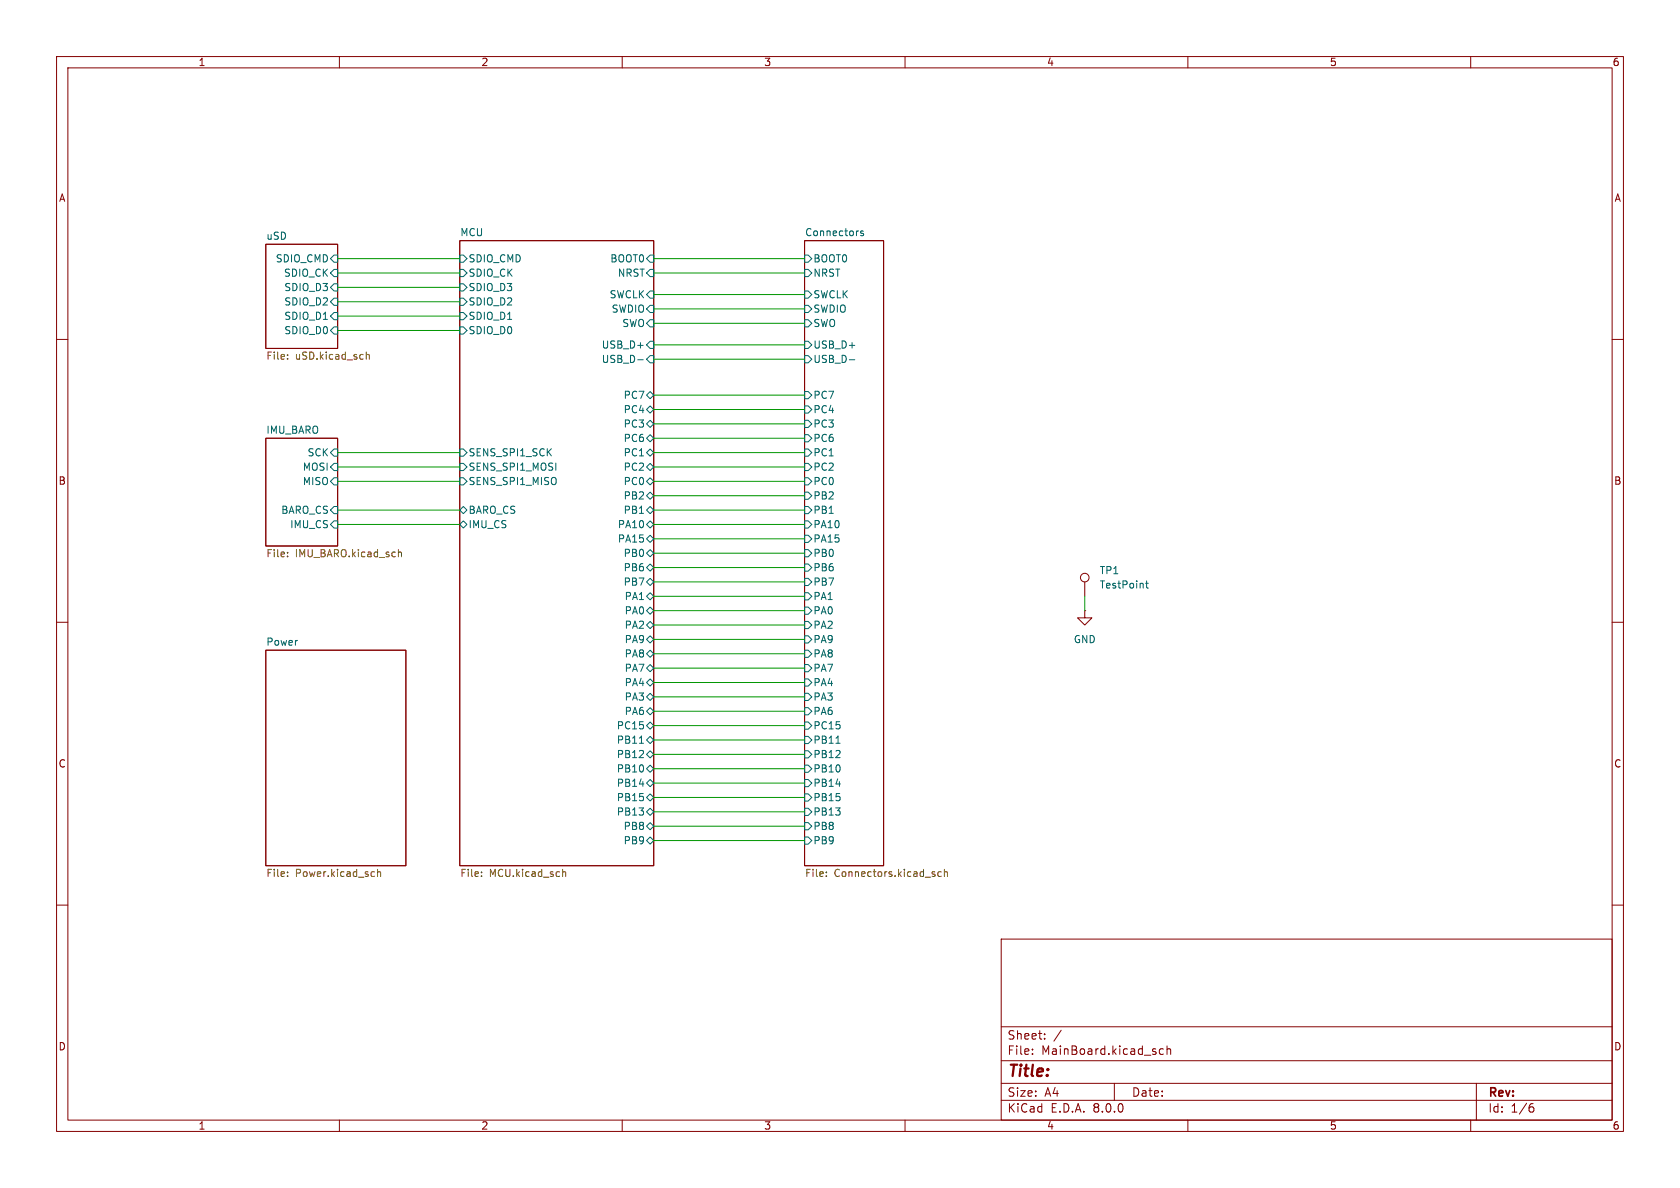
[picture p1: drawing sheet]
<svg xmlns="http://www.w3.org/2000/svg" width="297mm" height="210mm" viewBox="0 0 297 210" stroke-linecap="round" stroke-linejoin="round" font-family="sans-serif">
<g fill="none" stroke="#840000" stroke-width=".18">
<path d="M10 10h277v190h-277zM12 12h273v186h-273zM60 10v2M110 10v2M160 10v2M210 10v2M260 10v2M10 60h2M47 43.2h12.7v18.4h-12.7zM81.3 42.5h34.3v110.5h-34.3zM142.2 42.5h14v110.5h-14zM285 60h2"/>
<path d="M47 77.5h12.7v19h-12.7zM10 110h2M47 114.9h24.8v38.1h-24.8zM191.8 108v1.2h1.2l-1.2 1.3-1.3-1.3h1.3M191.8 108h.1M191.8 102.9v2.5M285 110h2M10 160h2M285 160h2M177 166h108v32h-108zM60 198v2M110 198v2"/>
<path d="M160 198v2M177 194.5h108M177 191.5h108M177 187.5h108M177 181.5h108M182.5 186.3v.1M182.5 185.5v.1M184.7 183.6v.1M184.7 182.8v.1M187.6 182.1l-1.3 2M197 191.5v3M205.7 185.5l-.5-.1-.2 .3v.4l.1 .2h.6"/>
<path d="M206.3 185.5l.2-.1 .4 .1 .1 .9M206.3 184.9v1.5M210 198v2M260 198v2M261 191.5v6.5M270.6 195.7h.3l.3 .3-.1 .5-.5 .1M271 195.1l-.4 .1"/>
<circle cx="191.8" cy="102.1" r=".76"/>
</g>
<g fill="none" stroke="#006464" stroke-width=".18">
<path d="M59.1 52.7h.6v1.3h-.6l-.7-.7zM59.1 45.1h.6v1.3h-.6l-.7-.7zM59.1 57.8h.6v1.3h-.6l-.7-.7zM59.1 55.2h.6v1.3h-.6l-.7-.6zM59.1 50.2h.6v1.2h-.6l-.7-.6zM59.1 47.6h.6v1.3h-.6l-.7-.6zM81.3 45.1h.6l.6 .6-.6 .7h-.6zM81.3 47.6h.6l.6 .7-.6 .6h-.6zM81.3 50.2h.6l.6 .6-.6 .6h-.6zM81.3 52.7h.6l.6 .6-.6 .7h-.6zM81.3 55.2h.6l.6 .7-.6 .6h-.6zM81.3 57.8h.6l.6 .6-.6 .7h-.6z"/>
<path d="M114.9 45.1h.7v1.3h-.7l-.6-.7zM114.9 47.6h.7v1.3h-.7l-.6-.6zM114.9 51.4h.7v1.3h-.7l-.6-.6zM114.9 54h.7v1.2h-.7l-.6-.6zM114.9 56.5h.7v1.3h-.7l-.6-.6zM142.2 47.6h.7l.6 .7-.6 .6h-.7zM142.2 56.5h.7l.6 .7-.6 .6h-.7zM142.2 51.4h.7l.6 .7-.6 .6h-.7zM142.2 54h.7l.6 .6-.6 .6h-.7zM142.2 45.1h.7l.6 .6-.6 .7h-.7zM152.6 40.9l-.3-.1-.2 .2 .1 .2 .4 .1v.3h-.5M59.1 79.4h.6v1.2h-.6l-.7-.6z"/>
<path d="M81.3 79.4h.6l.6 .6-.6 .6h-.6zM112.7 63.6h1M114.3 69.9l.6-.7 .7 .7-.7 .6zM114.3 72.4l.6-.6 .7 .6-.7 .6zM114.3 77.5l.6-.7 .7 .7-.7 .6zM114.9 60.3h.7v1.3h-.7l-.6-.6zM114.9 62.9h.7v1.2h-.7l-.6-.6zM114.9 74.3l.7 .6-.7 .7-.6-.7zM142.2 60.3h.7l.6 .7-.6 .6h-.7zM142.2 62.9h.7l.6 .6-.6 .6h-.7zM142.2 71.8h.7l.6 .6-.6 .6h-.7zM142.2 74.3h.7l.6 .6-.6 .7h-.7z"/>
<path d="M142.2 79.4h.7l.6 .6-.6 .6h-.7zM142.2 69.2h.7l.6 .7-.6 .6h-.7zM142.2 76.8h.7l.6 .7-.6 .6h-.7zM150.2 63.6h.9M59.1 81.9h.6v1.3h-.6l-.7-.6zM59.1 84.5h.6v1.2h-.6l-.7-.6zM59.1 89.5h.6v1.3h-.6l-.7-.6zM59.1 92.1h.6v1.2h-.6l-.7-.6zM81.3 81.9h.6l.6 .7-.6 .6h-.6zM81.3 84.5h.6l.6 .6-.6 .6h-.6zM81.3 92.7l.6-.6 .6 .6-.6 .6zM81.3 90.2l.6-.7 .6 .7-.6 .6z"/>
<path d="M114.3 80l.6-.6 .7 .6-.7 .6zM114.3 82.6l.6-.7 .7 .7-.7 .6zM114.3 85.1l.6-.6 .7 .6-.7 .6zM114.3 90.2l.6-.7 .7 .7-.7 .6zM114.3 92.7l.6-.6 .7 .6-.7 .6zM114.3 95.3l.6-.7 .7 .7-.7 .6zM114.9 87l.7 .6-.7 .7-.6-.7zM114.9 97.2l.7 .6-.7 .6-.6-.6zM142.2 87h.7l.6 .6-.6 .7h-.7zM142.2 89.5h.7l.6 .7-.6 .6h-.7zM142.2 97.2h.7l.6 .6-.6 .6h-.7zM142.2 81.9h.7l.6 .7-.6 .6h-.7z"/>
<path d="M142.2 84.5h.7l.6 .6-.6 .6h-.7zM142.2 99.7h.7l.6 .6-.6 .7h-.7zM142.2 94.6h.7l.6 .7-.6 .6h-.7zM142.2 92.1h.7l.6 .6-.6 .6h-.7zM114.3 100.3l.6-.6 .7 .6-.7 .7zM114.3 102.9l.6-.7 .7 .7-.7 .6zM114.3 105.4l.6-.6 .7 .6-.7 .6zM114.3 108l.6-.7 .7 .7-.7 .6zM114.3 113l.6-.6 .7 .6-.7 .7zM114.3 115.6l.6-.7 .7 .7-.7 .6zM114.3 118.1l.6-.6 .7 .6-.7 .6zM114.9 109.9l.7 .6-.7 .6-.6-.6z"/>
<path d="M142.2 117.5h.7l.6 .6-.6 .6h-.7zM142.2 104.8h.7l.6 .6-.6 .6h-.7zM142.2 109.9h.7l.6 .6-.6 .6h-.7zM142.2 107.3h.7l.6 .7-.6 .6h-.7zM142.2 102.2h.7l.6 .7-.6 .6h-.7zM142.2 112.4h.7l.6 .6-.6 .7h-.7zM142.2 114.9h.7l.6 .7-.6 .6h-.7zM202.5 103.1h.5M202.7 102.7v1.1l.3 .2M113 131.4h.8M114.3 123.2l.6-.6 .7 .6-.7 .6zM114.3 125.7l.6-.6 .7 .6-.7 .7z"/>
<path d="M114.3 130.8l.6-.6 .7 .6-.7 .6zM114.3 133.4l.6-.7 .7 .7-.7 .6zM114.3 135.9l.6-.6 .7 .6-.7 .6zM114.9 120l.7 .7-.7 .6-.6-.6zM114.9 127.6l.7 .7-.7 .6-.6-.6zM114.9 137.8l.7 .6-.7 .7-.6-.7zM142.2 130.2h.7l.6 .6-.6 .6h-.7zM142.2 135.3h.7l.6 .6-.6 .6h-.7zM142.2 125.1h.7l.6 .6-.6 .7h-.7zM142.2 120h.7l.6 .7-.6 .6h-.7zM142.2 122.6h.7l.6 .6-.6 .6h-.7zM142.2 127.6h.7l.6 .7-.6 .6h-.7z"/>
<path d="M142.2 137.8h.7l.6 .6-.6 .7h-.7zM142.2 132.7h.7l.6 .7-.6 .6h-.7zM147.8 131.4h.7M114.3 141l.6-.7 .7 .7-.7 .6zM114.3 143.5l.6-.6 .7 .6-.7 .6zM114.3 146.1l.6-.7 .7 .7-.7 .6zM114.3 148.6l.6-.6 .7 .6-.7 .6zM142.2 148h.7l.6 .6-.6 .6h-.7zM142.2 145.4h.7l.6 .7-.6 .6h-.7zM142.2 140.3h.7l.6 .7-.6 .6h-.7zM142.2 142.9h.7l.6 .6-.6 .6h-.7z"/>
</g>
<g fill="none" stroke="#725600" stroke-width=".18">
<path d="M50.8 62.7v.1M50.8 63.4v.1M64.7 62.2v1.3M64.7 62.8l.2-.1h.3l.1 .8M50.8 98.3v.1M50.8 97.6v.2M70.4 97.2v1.2M70.4 97.7l.2-.1h.3l.1 .8M50.8 154.2v.1M50.8 154.8v.1M66.1 154.1l.1 .1M66.2 154.9h-.1"/>
<path d="M66.7 154.2l.2-.1 .3 .1 .1 .7M66.7 153.7v1.2M85.1 154.8v.1M85.1 154.2v.1M99.5 154.2l.1-.1 .3 .1 .1 .7M99.5 153.7v1.2M146.1 154.8v.1M146.1 154.2v.1M166.4 154.2l-.4-.1-.2 .2 .1 .6h.5M167 154.2l.1-.1 .3 .1 .1 .7M167 153.7v1.2"/>
</g>
<g fill="none" stroke="#009600" stroke-width=".18">
<path d="M59.7 48.3h21.6M59.7 45.7h21.6M59.7 50.8h21.6M59.7 53.3h21.6M59.7 55.9h21.6M59.7 58.4h21.6M115.6 48.3h26.6M115.6 45.7h26.6M115.6 57.2h26.6M115.6 52.1h26.6M115.6 54.6h26.6M115.6 63.5h26.6"/>
<path d="M115.6 69.9h26.6M115.6 77.5h26.6M115.6 74.9h26.6M115.6 72.4h26.6M115.6 61h26.6M59.7 82.6h21.6M59.7 90.2h21.6M59.7 85.1h21.6M59.7 92.7h21.6M59.7 80h21.6M115.6 95.3h26.6M115.6 97.8h26.6"/>
<path d="M115.6 82.6h26.6M115.6 90.2h26.6M115.6 85.1h26.6M115.6 87.6h26.6M115.6 92.7h26.6M115.6 80h26.6M115.6 105.4h26.6M115.6 102.9h26.6M115.6 100.3h26.6M115.6 118.1h26.6M115.6 108h26.6M115.6 113h26.6"/>
<path d="M115.6 115.6h26.6M115.6 110.5h26.6M191.8 105.4v2.6M115.6 128.3h26.6M115.6 125.7h26.6M115.6 133.4h26.6M115.6 120.7h26.6M115.6 123.2h26.6M115.6 130.8h26.6M115.6 138.4h26.6M115.6 135.9h26.6M115.6 148.6h26.6"/>
<path d="M115.6 146.1h26.6M115.6 143.5h26.6M115.6 141h26.6"/>
</g>
<text font-size="2.8" fill="#840000" x="178" y="190.9">Title:</text>
<g font-size="2.1" fill="#840000">
<text x="178" y="184">Sheet:</text>
<text x="178" y="186.7">File:</text>
<text x="184.1" y="186.7">MainBoard.kicad_sch</text>
<text x="178" y="196.9">KiCad</text>
<text x="178" y="194.1">Size:</text>
<text x="184.7" y="194.1">A4</text>
<text x="185.7" y="196.9">E.D.A.</text>
<text x="193.3" y="196.9">8.0.0</text>
<text x="200" y="194.1">Date:</text>
<text x="263" y="194.3">Rev:</text>
<text x="263" y="196.9">Id:</text>
<text x="267.1" y="196.9">1/6</text>
</g>
<g font-size="1.8" fill="#840000">
<text x="35" y="11.9">1</text>
<text x="85" y="11.9">2</text>
<text x="135" y="11.9">3</text>
<text x="185" y="11.9">4</text>
<text x="235" y="11.9">5</text>
<text x="285" y="11.9">6</text>
<text x="10.3" y="35.9">A</text>
<text x="285.3" y="35.9">A</text>
<text x="10.3" y="85.9">B</text>
<text x="285.3" y="85.9">B</text>
<text x="10.3" y="135.9">C</text>
<text x="285.3" y="135.9">C</text>
<text x="10.3" y="185.9">D</text>
<text x="285.3" y="185.9">D</text>
<text x="35" y="199.9">1</text>
<text x="85" y="199.9">2</text>
<text x="135" y="199.9">3</text>
<text x="185" y="199.9">4</text>
<text x="235" y="199.9">5</text>
<text x="285" y="199.9">6</text>
</g>
<g font-size="1.8" fill="#006464">
<text x="81.3" y="41.8">MCU</text>
<text x="142.2" y="41.8">Connectors</text>
<text x="47" y="42.5">uSD</text>
<text x="48.7" y="46.6">SDIO_CMD</text>
<text x="82.7" y="46.6">SDIO_CMD</text>
<text x="107.8" y="46.6">BOOT0</text>
<text x="143.7" y="46.6">BOOT0</text>
<text x="50.1" y="49.1">SDIO_CK</text>
<text x="50.2" y="51.7">SDIO_D3</text>
<text x="82.7" y="49.1">SDIO_CK</text>
<text x="82.7" y="51.7">SDIO_D3</text>
<text x="107.7" y="52.9">SWCLK</text>
<text x="109.1" y="49.1">NRST</text>
<text x="143.7" y="49.1">NRST</text>
<text x="143.7" y="52.9">SWCLK</text>
<text x="50.2" y="54.2">SDIO_D2</text>
<text x="50.2" y="59.3">SDIO_D0</text>
<text x="50.2" y="56.7">SDIO_D1</text>
<text x="82.7" y="54.2">SDIO_D2</text>
<text x="82.7" y="56.7">SDIO_D1</text>
<text x="82.7" y="59.3">SDIO_D0</text>
<text x="108" y="55.5">SWDIO</text>
<text x="109.9" y="58">SWO</text>
<text x="143.7" y="58">SWO</text>
<text x="143.7" y="55.5">SWDIO</text>
<text x="106.3" y="61.8">USB_D+</text>
<text x="106.3" y="64.4">USB_D-</text>
<text x="143.7" y="61.8">USB_D+</text>
<text x="143.7" y="64.4">USB_D-</text>
<text x="110.2" y="70.7">PC7</text>
<text x="143.7" y="70.7">PC7</text>
<text x="47" y="76.8">IMU_BARO</text>
<text x="110.2" y="73.3">PC4</text>
<text x="110.2" y="75.8">PC3</text>
<text x="143.7" y="73.3">PC4</text>
<text x="143.7" y="75.8">PC3</text>
<text x="53.4" y="83.4">MOSI</text>
<text x="54.3" y="80.9">SCK</text>
<text x="82.7" y="80.9">SENS_SPI1_SCK</text>
<text x="82.7" y="83.4">SENS_SPI1_MOSI</text>
<text x="110.2" y="78.3">PC6</text>
<text x="110.2" y="80.9">PC1</text>
<text x="110.2" y="83.4">PC2</text>
<text x="143.7" y="83.4">PC2</text>
<text x="143.7" y="80.9">PC1</text>
<text x="143.7" y="78.3">PC6</text>
<text x="53.4" y="86">MISO</text>
<text x="82.7" y="86">SENS_SPI1_MISO</text>
<text x="110.2" y="86">PC0</text>
<text x="110.2" y="88.5">PB2</text>
<text x="143.7" y="88.5">PB2</text>
<text x="143.7" y="86">PC0</text>
<text x="49.6" y="91">BARO_CS</text>
<text x="51.2" y="93.6">IMU_CS</text>
<text x="82.7" y="93.6">IMU_CS</text>
<text x="82.7" y="91">BARO_CS</text>
<text x="109.1" y="93.6">PA10</text>
<text x="110.2" y="91">PB1</text>
<text x="143.7" y="91">PB1</text>
<text x="143.7" y="93.6">PA10</text>
<text x="109.1" y="96.1">PA15</text>
<text x="110.2" y="98.7">PB0</text>
<text x="110.2" y="101.2">PB6</text>
<text x="143.7" y="98.7">PB0</text>
<text x="143.7" y="101.2">PB6</text>
<text x="143.7" y="96.1">PA15</text>
<text x="194.3" y="101.7">TP1</text>
<text x="110.2" y="103.7">PB7</text>
<text x="110.3" y="106.3">PA1</text>
<text x="143.7" y="106.3">PA1</text>
<text x="143.7" y="103.7">PB7</text>
<text x="194.3" y="104.2">TestPoint</text>
<text x="110.3" y="108.8">PA0</text>
<text x="110.3" y="111.4">PA2</text>
<text x="110.3" y="113.9">PA9</text>
<text x="143.7" y="111.4">PA2</text>
<text x="143.7" y="108.8">PA0</text>
<text x="143.7" y="113.9">PA9</text>
<text x="189.7" y="113.9">GND</text>
<text x="47" y="114.2">Power</text>
<text x="110.3" y="116.4">PA8</text>
<text x="110.3" y="119">PA7</text>
<text x="143.7" y="119">PA7</text>
<text x="143.7" y="116.4">PA8</text>
<text x="110.3" y="121.5">PA4</text>
<text x="110.3" y="124.1">PA3</text>
<text x="143.7" y="121.5">PA4</text>
<text x="143.7" y="124.1">PA3</text>
<text x="108.9" y="129.1">PC15</text>
<text x="108.9" y="131.7">PB11</text>
<text x="110.3" y="126.6">PA6</text>
<text x="143.7" y="131.7">PB11</text>
<text x="143.7" y="126.6">PA6</text>
<text x="143.7" y="129.1">PC15</text>
<text x="108.9" y="134.2">PB12</text>
<text x="108.9" y="136.8">PB10</text>
<text x="143.7" y="136.8">PB10</text>
<text x="143.7" y="134.2">PB12</text>
<text x="108.9" y="139.3">PB14</text>
<text x="108.9" y="141.8">PB15</text>
<text x="143.7" y="141.8">PB15</text>
<text x="143.7" y="139.3">PB14</text>
<text x="108.9" y="144.4">PB13</text>
<text x="110.2" y="146.9">PB8</text>
<text x="110.2" y="149.5">PB9</text>
<text x="143.7" y="149.5">PB9</text>
<text x="143.7" y="146.9">PB8</text>
<text x="143.7" y="144.4">PB13</text>
</g>
<g font-size="1.8" fill="#725600">
<text x="47" y="63.9">File:</text>
<text x="52.2" y="63.9">uSD.kicad_sch</text>
<text x="47" y="98.8">File:</text>
<text x="52.2" y="98.8">IMU_BARO.kicad_sch</text>
<text x="47" y="155.3">File:</text>
<text x="52.2" y="155.3">Power.kicad_sch</text>
<text x="81.3" y="155.3">File:</text>
<text x="86.5" y="155.3">MCU.kicad_sch</text>
<text x="142.2" y="155.3">File:</text>
<text x="147.5" y="155.3">Connectors.kicad_sch</text>
</g>
</svg>
